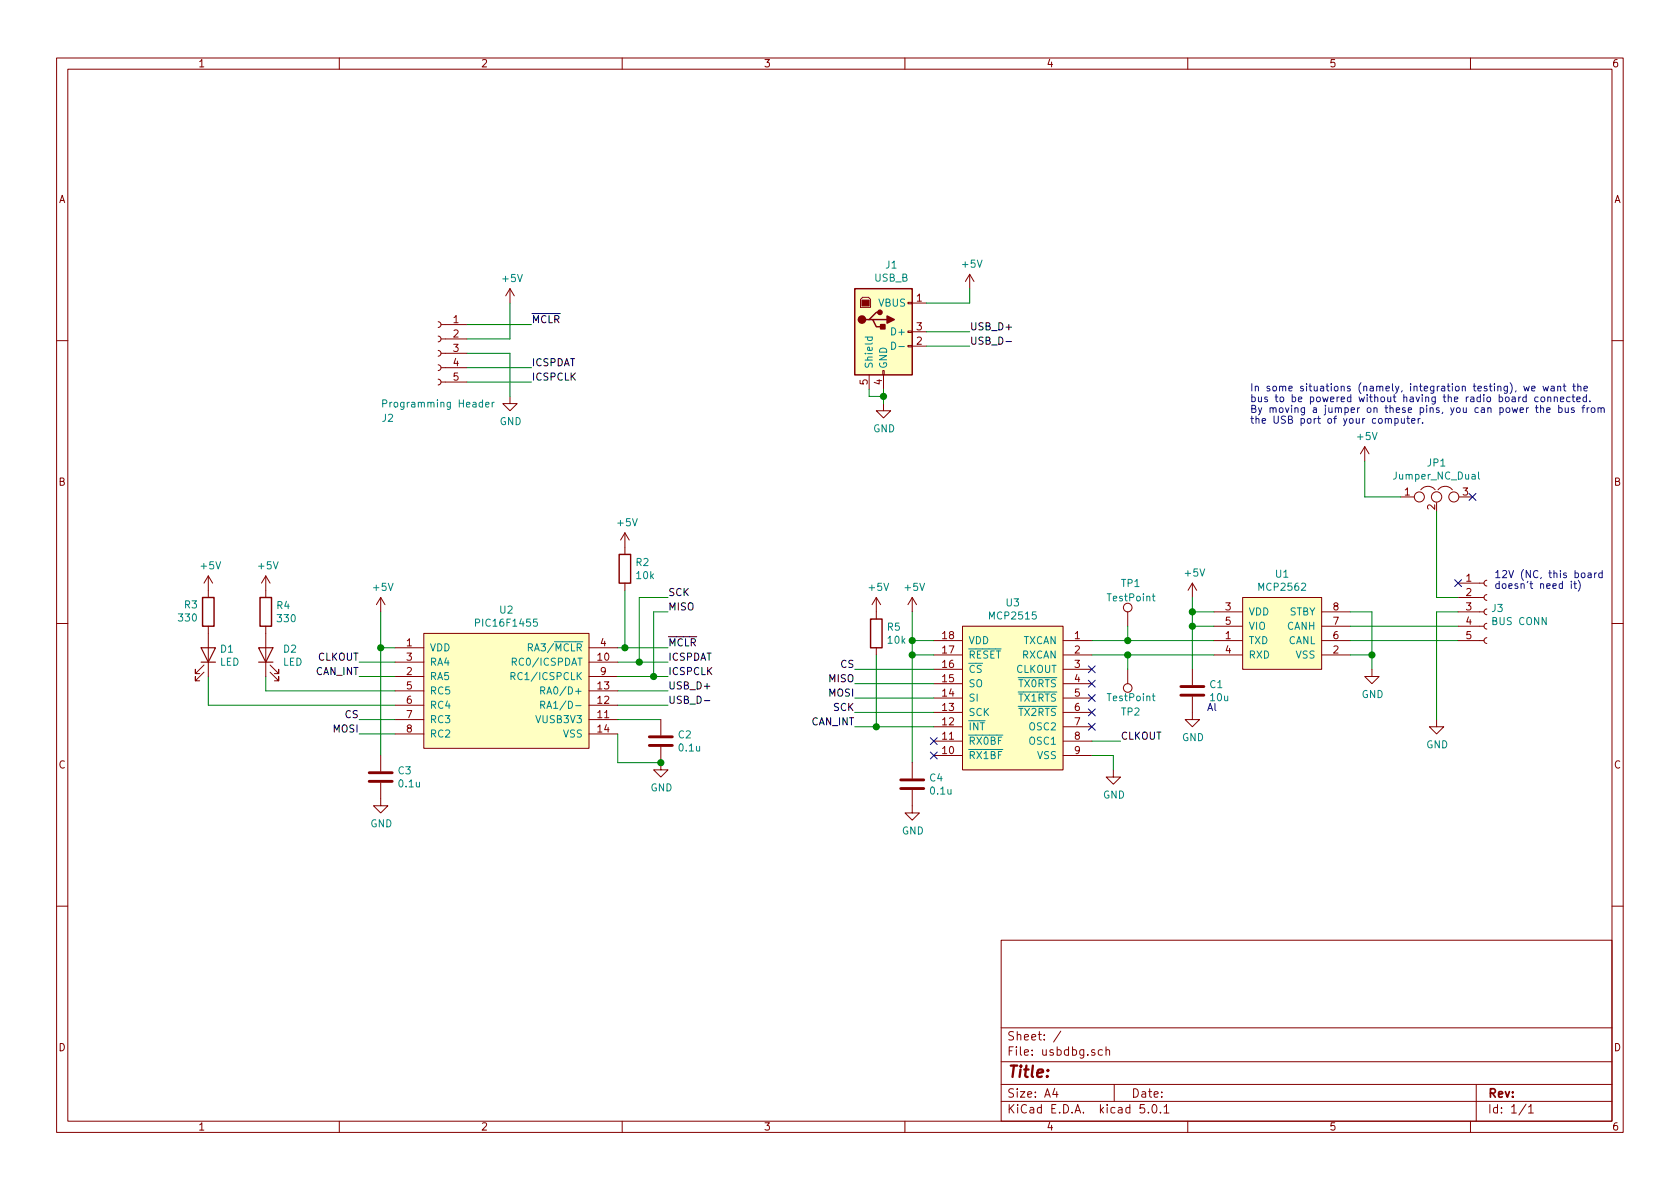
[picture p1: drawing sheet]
EESchema Schematic File Version 4
LIBS:usbdbg-cache
EELAYER 26 0
EELAYER END
$Descr A4 11693 8268
encoding utf-8
Sheet 1 1
Title ""
Date ""
Rev ""
Comp ""
Comment1 ""
Comment2 ""
Comment3 ""
Comment4 ""
$EndDescr
$Comp
L canhw:PIC16F1455 U2
U 1 1
P 3300 4550
F 0 "U2" H 3525 4865 50  0000 C CNN
F 1 "PIC16F1455" H 3525 4774 50  0000 C CNN
F 2 "Package_SO:SOIC-14_3.9x8.7mm_P1.27mm" H 3300 4550 50  0001 C CNN
F 3 "" H 3300 4550 50  0001 C CNN
	1    3300 4550
	1    0    0    -1  
$EndComp
$Comp
L Connector:Conn_01x05_Female J?
U 1 1
P 3050 2450
AR Path="/5B96A156/5B97C90D" Ref="J?"  Part="1" 
AR Path="/5B96A11F/5B97C90D" Ref="J?"  Part="1" 
AR Path="/5B97C90D" Ref="J2"  Part="1" 
F 0 "J2" H 3400 2000 50  0000 C CNN
F 1 "Programming Header" H 3050 2100 50  0000 C CNN
F 2 "Connector_PinHeader_2.54mm:PinHeader_1x05_P2.54mm_Vertical" H 3050 2450 50  0001 C CNN
F 3 "~" H 3050 2450 50  0001 C CNN
	1    3050 2450
	-1   0    0    -1  
$EndComp
Text Label 3700 2250 0    50   ~ 0
~MCLR
$Comp
L power:+5V #PWR?
U 1 1
P 3550 2100
AR Path="/5B96A156/5B97C916" Ref="#PWR?"  Part="1" 
AR Path="/5B96A11F/5B97C916" Ref="#PWR?"  Part="1" 
AR Path="/5B97C916" Ref="#PWR02"  Part="1" 
F 0 "#PWR02" H 3550 1950 50  0001 C CNN
F 1 "+5V" H 3565 2273 50  0000 C CNN
F 2 "" H 3550 2100 50  0001 C CNN
F 3 "" H 3550 2100 50  0001 C CNN
	1    3550 2100
	1    0    0    -1  
$EndComp
$Comp
L power:GND #PWR?
U 1 1
P 3550 2750
AR Path="/5B96A156/5B97C91C" Ref="#PWR?"  Part="1" 
AR Path="/5B96A11F/5B97C91C" Ref="#PWR?"  Part="1" 
AR Path="/5B97C91C" Ref="#PWR03"  Part="1" 
F 0 "#PWR03" H 3550 2500 50  0001 C CNN
F 1 "GND" H 3555 2577 50  0000 C CNN
F 2 "" H 3550 2750 50  0001 C CNN
F 3 "" H 3550 2750 50  0001 C CNN
	1    3550 2750
	1    0    0    -1  
$EndComp
Wire Wire Line
	3550 2750 3550 2450
Wire Wire Line
	3550 2450 3250 2450
Wire Wire Line
	3550 2350 3250 2350
Text Label 3700 2550 0    50   ~ 0
ICSPDAT
Text Label 3700 2650 0    50   ~ 0
ICSPCLK
$Comp
L canhw:MCP2562 U1
U 1 1
P 8950 4250
F 0 "U1" H 8925 4515 50  0000 C CNN
F 1 "MCP2562" H 8925 4424 50  0000 C CNN
F 2 "Package_SO:SOIC-8_3.9x4.9mm_P1.27mm" H 8950 4250 50  0001 C CNN
F 3 "" H 8950 4250 50  0001 C CNN
	1    8950 4250
	1    0    0    -1  
$EndComp
$Comp
L canhw:MCP2515 U3
U 1 1
P 7050 4650
F 0 "U3" H 7050 5115 50  0000 C CNN
F 1 "MCP2515" H 7050 5024 50  0000 C CNN
F 2 "Package_SO:SOIC-18W_7.5x11.6mm_P1.27mm" H 7000 4650 50  0001 C CNN
F 3 "" H 7000 4650 50  0001 C CNN
	1    7050 4650
	-1   0    0    -1  
$EndComp
Text Label 4650 4500 0    50   ~ 0
~MCLR
Text Label 2500 4600 2    50   ~ 0
CLKOUT
$Comp
L power:+5V #PWR09
U 1 1
P 2650 4250
F 0 "#PWR09" H 2650 4100 50  0001 C CNN
F 1 "+5V" H 2665 4423 50  0000 C CNN
F 2 "" H 2650 4250 50  0001 C CNN
F 3 "" H 2650 4250 50  0001 C CNN
	1    2650 4250
	1    0    0    -1  
$EndComp
Wire Wire Line
	2650 4250 2650 4500
Wire Wire Line
	2650 4500 2750 4500
Wire Wire Line
	2500 4600 2750 4600
Text Label 4650 4600 0    50   ~ 0
ICSPDAT
Text Label 4650 4700 0    50   ~ 0
ICSPCLK
Text Label 4650 4800 0    50   ~ 0
USB_D+
Text Label 4650 4900 0    50   ~ 0
USB_D-
Wire Wire Line
	4300 4500 4350 4500
Wire Wire Line
	4300 4800 4650 4800
Wire Wire Line
	4300 4900 4650 4900
Text Label 4650 4250 0    50   ~ 0
MISO
Text Label 4650 4150 0    50   ~ 0
SCK
Wire Wire Line
	4650 4250 4550 4250
Wire Wire Line
	4650 4150 4450 4150
Text Label 5950 4750 2    50   ~ 0
MISO
Text Label 5950 4850 2    50   ~ 0
MOSI
Text Label 5950 4950 2    50   ~ 0
SCK
Text Label 2500 5100 2    50   ~ 0
MOSI
Wire Wire Line
	2500 5100 2750 5100
Wire Wire Line
	4300 5100 4300 5300
Wire Wire Line
	4300 5300 4600 5300
$Comp
L power:GND #PWR015
U 1 1
P 4600 5300
F 0 "#PWR015" H 4600 5050 50  0001 C CNN
F 1 "GND" H 4605 5127 50  0000 C CNN
F 2 "" H 4600 5300 50  0001 C CNN
F 3 "" H 4600 5300 50  0001 C CNN
	1    4600 5300
	1    0    0    -1  
$EndComp
Wire Wire Line
	4300 5000 4600 5000
$Comp
L power:+5V #PWR011
U 1 1
P 6350 4250
F 0 "#PWR011" H 6350 4100 50  0001 C CNN
F 1 "+5V" H 6365 4423 50  0000 C CNN
F 2 "" H 6350 4250 50  0001 C CNN
F 3 "" H 6350 4250 50  0001 C CNN
	1    6350 4250
	1    0    0    -1  
$EndComp
Wire Wire Line
	6350 4450 6500 4450
Wire Wire Line
	6500 4550 6350 4550
Wire Wire Line
	6350 4550 6350 4450
Connection ~ 6350 4450
Text Label 2500 5000 2    50   ~ 0
CS
Wire Wire Line
	2500 5000 2750 5000
Text Label 5950 4650 2    50   ~ 0
CS
Text Label 2500 4700 2    50   ~ 0
CAN_INT
Text Label 5950 5050 2    50   ~ 0
CAN_INT
Wire Wire Line
	5950 4650 6500 4650
Wire Wire Line
	5950 4750 6500 4750
Wire Wire Line
	5950 4850 6500 4850
Wire Wire Line
	5950 4950 6500 4950
Wire Wire Line
	5950 5050 6100 5050
Wire Wire Line
	6100 4550 6100 5050
Connection ~ 6100 5050
Wire Wire Line
	6100 5050 6500 5050
$Comp
L power:+5V #PWR010
U 1 1
P 6100 4250
F 0 "#PWR010" H 6100 4100 50  0001 C CNN
F 1 "+5V" H 6115 4423 50  0000 C CNN
F 2 "" H 6100 4250 50  0001 C CNN
F 3 "" H 6100 4250 50  0001 C CNN
	1    6100 4250
	1    0    0    -1  
$EndComp
Wire Wire Line
	6350 4250 6350 4450
Text Label 7800 5150 0    50   ~ 0
CLKOUT
Wire Wire Line
	7800 5150 7600 5150
$Comp
L power:GND #PWR016
U 1 1
P 7750 5350
F 0 "#PWR016" H 7750 5100 50  0001 C CNN
F 1 "GND" H 7755 5177 50  0000 C CNN
F 2 "" H 7750 5350 50  0001 C CNN
F 3 "" H 7750 5350 50  0001 C CNN
	1    7750 5350
	1    0    0    -1  
$EndComp
Wire Wire Line
	7750 5350 7750 5250
Wire Wire Line
	7750 5250 7600 5250
NoConn ~ 6500 5150
NoConn ~ 6500 5250
NoConn ~ 7600 5050
NoConn ~ 7600 4950
NoConn ~ 7600 4850
NoConn ~ 7600 4750
NoConn ~ 7600 4650
Wire Wire Line
	7600 4550 7850 4550
Wire Wire Line
	7600 4450 7850 4450
$Comp
L power:+5V #PWR08
U 1 1
P 8300 4150
F 0 "#PWR08" H 8300 4000 50  0001 C CNN
F 1 "+5V" H 8315 4323 50  0000 C CNN
F 2 "" H 8300 4150 50  0001 C CNN
F 3 "" H 8300 4150 50  0001 C CNN
	1    8300 4150
	1    0    0    -1  
$EndComp
Wire Wire Line
	8300 4150 8300 4250
Wire Wire Line
	8300 4350 8450 4350
Wire Wire Line
	8450 4250 8300 4250
Connection ~ 8300 4250
Wire Wire Line
	8300 4250 8300 4350
$Comp
L power:GND #PWR012
U 1 1
P 9550 4650
F 0 "#PWR012" H 9550 4400 50  0001 C CNN
F 1 "GND" H 9555 4477 50  0000 C CNN
F 2 "" H 9550 4650 50  0001 C CNN
F 3 "" H 9550 4650 50  0001 C CNN
	1    9550 4650
	1    0    0    -1  
$EndComp
Wire Wire Line
	9550 4650 9550 4550
Wire Wire Line
	9550 4550 9400 4550
Wire Wire Line
	9400 4250 9550 4250
Wire Wire Line
	9550 4250 9550 4550
Connection ~ 9550 4550
$Comp
L power:+5V #PWR07
U 1 1
P 1850 4100
F 0 "#PWR07" H 1850 3950 50  0001 C CNN
F 1 "+5V" H 1865 4273 50  0000 C CNN
F 2 "" H 1850 4100 50  0001 C CNN
F 3 "" H 1850 4100 50  0001 C CNN
	1    1850 4100
	1    0    0    -1  
$EndComp
$Comp
L power:+5V #PWR06
U 1 1
P 1450 4100
F 0 "#PWR06" H 1450 3950 50  0001 C CNN
F 1 "+5V" H 1465 4273 50  0000 C CNN
F 2 "" H 1450 4100 50  0001 C CNN
F 3 "" H 1450 4100 50  0001 C CNN
	1    1450 4100
	1    0    0    -1  
$EndComp
Wire Wire Line
	1850 4700 1850 4800
Wire Wire Line
	1850 4800 2750 4800
Wire Wire Line
	1450 4700 1450 4900
Wire Wire Line
	3550 2100 3550 2350
Wire Wire Line
	3250 2650 3700 2650
Wire Wire Line
	3250 2550 3700 2550
Wire Wire Line
	3250 2250 3700 2250
Wire Wire Line
	4350 4100 4350 4500
Connection ~ 4350 4500
Wire Wire Line
	4350 4500 4650 4500
$Comp
L power:+5V #PWR05
U 1 1
P 4350 3800
F 0 "#PWR05" H 4350 3650 50  0001 C CNN
F 1 "+5V" H 4365 3973 50  0000 C CNN
F 2 "" H 4350 3800 50  0001 C CNN
F 3 "" H 4350 3800 50  0001 C CNN
	1    4350 3800
	1    0    0    -1  
$EndComp
$Comp
L Connector:TestPoint TP1
U 1 1
P 7850 4350
F 0 "TP1" H 7800 4650 50  0000 L CNN
F 1 "TestPoint" H 7700 4550 50  0000 L CNN
F 2 "TestPoint:TestPoint_THTPad_D2.0mm_Drill1.0mm" H 8050 4350 50  0001 C CNN
F 3 "~" H 8050 4350 50  0001 C CNN
	1    7850 4350
	1    0    0    -1  
$EndComp
Wire Wire Line
	7850 4350 7850 4450
Connection ~ 7850 4450
Wire Wire Line
	7850 4450 8450 4450
$Comp
L Connector:TestPoint TP2
U 1 1
P 7850 4650
F 0 "TP2" H 7900 4950 50  0000 R CNN
F 1 "TestPoint" H 8000 4850 50  0000 R CNN
F 2 "TestPoint:TestPoint_THTPad_D2.0mm_Drill1.0mm" H 8050 4650 50  0001 C CNN
F 3 "~" H 8050 4650 50  0001 C CNN
	1    7850 4650
	-1   0    0    1   
$EndComp
Wire Wire Line
	7850 4650 7850 4550
Connection ~ 7850 4550
Wire Wire Line
	7850 4550 8450 4550
Wire Wire Line
	1450 4900 2750 4900
Wire Wire Line
	2500 4700 2750 4700
$Comp
L power:GND #PWR013
U 1 1
P 8300 4950
F 0 "#PWR013" H 8300 4700 50  0001 C CNN
F 1 "GND" H 8305 4777 50  0000 C CNN
F 2 "" H 8300 4950 50  0001 C CNN
F 3 "" H 8300 4950 50  0001 C CNN
	1    8300 4950
	1    0    0    -1  
$EndComp
Wire Wire Line
	8300 4650 8300 4350
Connection ~ 8300 4350
Text Notes 8400 4950 0    50   ~ 0
Al
$Comp
L power:GND #PWR017
U 1 1
P 2650 5550
F 0 "#PWR017" H 2650 5300 50  0001 C CNN
F 1 "GND" H 2655 5377 50  0000 C CNN
F 2 "" H 2650 5550 50  0001 C CNN
F 3 "" H 2650 5550 50  0001 C CNN
	1    2650 5550
	1    0    0    -1  
$EndComp
Wire Wire Line
	2650 5250 2650 4500
Connection ~ 2650 4500
$Comp
L power:GND #PWR018
U 1 1
P 6350 5600
F 0 "#PWR018" H 6350 5350 50  0001 C CNN
F 1 "GND" H 6355 5427 50  0000 C CNN
F 2 "" H 6350 5600 50  0001 C CNN
F 3 "" H 6350 5600 50  0001 C CNN
	1    6350 5600
	1    0    0    -1  
$EndComp
Wire Wire Line
	6350 5300 6350 4550
Connection ~ 6350 4550
$Comp
L Connector:USB_B J1
U 1 1
P 6150 2300
F 0 "J1" H 6205 2767 50  0000 C CNN
F 1 "USB_B" H 6205 2676 50  0000 C CNN
F 2 "Connector_USB:USB_B_OST_USB-B1HSxx_Horizontal" H 6300 2250 50  0001 C CNN
F 3 " ~" H 6300 2250 50  0001 C CNN
	1    6150 2300
	1    0    0    -1  
$EndComp
Text Label 6750 2300 0    50   ~ 0
USB_D+
Wire Wire Line
	6750 2300 6450 2300
Text Label 6750 2400 0    50   ~ 0
USB_D-
Wire Wire Line
	6750 2400 6450 2400
$Comp
L power:GND #PWR04
U 1 1
P 6150 2800
F 0 "#PWR04" H 6150 2550 50  0001 C CNN
F 1 "GND" H 6155 2627 50  0000 C CNN
F 2 "" H 6150 2800 50  0001 C CNN
F 3 "" H 6150 2800 50  0001 C CNN
	1    6150 2800
	1    0    0    -1  
$EndComp
Wire Wire Line
	6150 2800 6150 2750
Wire Wire Line
	6050 2700 6050 2750
Wire Wire Line
	6050 2750 6150 2750
Connection ~ 6150 2750
Wire Wire Line
	6150 2750 6150 2700
$Comp
L power:+5V #PWR01
U 1 1
P 6750 2000
F 0 "#PWR01" H 6750 1850 50  0001 C CNN
F 1 "+5V" H 6765 2173 50  0000 C CNN
F 2 "" H 6750 2000 50  0001 C CNN
F 3 "" H 6750 2000 50  0001 C CNN
	1    6750 2000
	1    0    0    -1  
$EndComp
Wire Wire Line
	6750 2000 6750 2100
Wire Wire Line
	4300 4700 4550 4700
Wire Wire Line
	4300 4600 4450 4600
Wire Wire Line
	4550 4250 4550 4700
Connection ~ 4550 4700
Wire Wire Line
	4550 4700 4650 4700
Wire Wire Line
	4450 4150 4450 4600
Connection ~ 4450 4600
Wire Wire Line
	4450 4600 4650 4600
$Comp
L Device:R R3
U 1 1
P 1450 4250
F 0 "R3" H 1381 4204 50  0000 R CNN
F 1 "330" H 1381 4295 50  0000 R CNN
F 2 "Resistor_SMD:R_0805_2012Metric_Pad1.15x1.40mm_HandSolder" V 1380 4250 50  0001 C CNN
F 3 "~" H 1450 4250 50  0001 C CNN
	1    1450 4250
	1    0    0    1   
$EndComp
$Comp
L Device:R R4
U 1 1
P 1850 4250
F 0 "R4" H 1920 4296 50  0000 L CNN
F 1 "330" H 1920 4205 50  0000 L CNN
F 2 "Resistor_SMD:R_0805_2012Metric_Pad1.15x1.40mm_HandSolder" V 1780 4250 50  0001 C CNN
F 3 "~" H 1850 4250 50  0001 C CNN
	1    1850 4250
	1    0    0    -1  
$EndComp
$Comp
L Device:LED D1
U 1 1
P 1450 4550
F 0 "D1" V 1488 4628 50  0000 L CNN
F 1 "LED" V 1397 4628 50  0000 L CNN
F 2 "LED_SMD:LED_1206_3216Metric_Pad1.42x1.75mm_HandSolder" H 1450 4550 50  0001 C CNN
F 3 "~" H 1450 4550 50  0001 C CNN
	1    1450 4550
	0    1    -1   0   
$EndComp
$Comp
L Device:LED D2
U 1 1
P 1850 4550
F 0 "D2" V 1888 4433 50  0000 R CNN
F 1 "LED" V 1797 4433 50  0000 R CNN
F 2 "LED_SMD:LED_1206_3216Metric_Pad1.42x1.75mm_HandSolder" H 1850 4550 50  0001 C CNN
F 3 "~" H 1850 4550 50  0001 C CNN
	1    1850 4550
	0    -1   -1   0   
$EndComp
$Comp
L Device:C C3
U 1 1
P 2650 5400
F 0 "C3" H 2765 5446 50  0000 L CNN
F 1 "0.1u" H 2765 5355 50  0000 L CNN
F 2 "Capacitor_SMD:C_0805_2012Metric_Pad1.15x1.40mm_HandSolder" H 2688 5250 50  0001 C CNN
F 3 "~" H 2650 5400 50  0001 C CNN
	1    2650 5400
	1    0    0    -1  
$EndComp
$Comp
L Device:C C2
U 1 1
P 4600 5150
F 0 "C2" H 4715 5196 50  0000 L CNN
F 1 "0.1u" H 4715 5105 50  0000 L CNN
F 2 "Capacitor_SMD:C_0805_2012Metric_Pad1.15x1.40mm_HandSolder" H 4638 5000 50  0001 C CNN
F 3 "~" H 4600 5150 50  0001 C CNN
	1    4600 5150
	1    0    0    -1  
$EndComp
Connection ~ 4600 5300
$Comp
L Device:C C4
U 1 1
P 6350 5450
F 0 "C4" H 6465 5496 50  0000 L CNN
F 1 "0.1u" H 6465 5405 50  0000 L CNN
F 2 "Capacitor_SMD:C_0805_2012Metric_Pad1.15x1.40mm_HandSolder" H 6388 5300 50  0001 C CNN
F 3 "~" H 6350 5450 50  0001 C CNN
	1    6350 5450
	1    0    0    -1  
$EndComp
$Comp
L Device:C C1
U 1 1
P 8300 4800
F 0 "C1" H 8415 4846 50  0000 L CNN
F 1 "10u" H 8415 4755 50  0000 L CNN
F 2 "Capacitor_SMD:C_0805_2012Metric_Pad1.15x1.40mm_HandSolder" H 8338 4650 50  0001 C CNN
F 3 "~" H 8300 4800 50  0001 C CNN
	1    8300 4800
	1    0    0    -1  
$EndComp
$Comp
L Device:R R5
U 1 1
P 6100 4400
F 0 "R5" H 6170 4446 50  0000 L CNN
F 1 "10k" H 6170 4355 50  0000 L CNN
F 2 "Resistor_SMD:R_0805_2012Metric_Pad1.15x1.40mm_HandSolder" V 6030 4400 50  0001 C CNN
F 3 "~" H 6100 4400 50  0001 C CNN
	1    6100 4400
	1    0    0    -1  
$EndComp
$Comp
L Device:R R2
U 1 1
P 4350 3950
F 0 "R2" H 4420 3996 50  0000 L CNN
F 1 "10k" H 4420 3905 50  0000 L CNN
F 2 "Resistor_SMD:R_0805_2012Metric_Pad1.15x1.40mm_HandSolder" V 4280 3950 50  0001 C CNN
F 3 "~" H 4350 3950 50  0001 C CNN
	1    4350 3950
	1    0    0    -1  
$EndComp
$Comp
L power:GND #PWR014
U 1 1
P 10000 5000
F 0 "#PWR014" H 10000 4750 50  0001 C CNN
F 1 "GND" H 10005 4827 50  0000 C CNN
F 2 "" H 10000 5000 50  0001 C CNN
F 3 "" H 10000 5000 50  0001 C CNN
	1    10000 5000
	1    0    0    -1  
$EndComp
Wire Wire Line
	9400 4450 10150 4450
Wire Wire Line
	9400 4350 10150 4350
$Comp
L Connector:Conn_01x05_Female J3
U 1 1
P 10350 4250
F 0 "J3" H 10378 4276 50  0000 L CNN
F 1 "BUS CONN" H 10378 4185 50  0000 L CNN
F 2 "canhw_footprints:connector_Harwin_M80-5000642" H 10350 4250 50  0001 C CNN
F 3 "~" H 10350 4250 50  0001 C CNN
	1    10350 4250
	1    0    0    -1  
$EndComp
Wire Wire Line
	10000 4250 10150 4250
Wire Wire Line
	10000 4250 10000 5000
Text Notes 10400 4100 0    50   ~ 0
12V (NC, this board\ndoesn't need it)
$Comp
L Device:Jumper_NC_Dual JP1
U 1 1
P 10000 3450
F 0 "JP1" H 10000 3689 50  0000 C CNN
F 1 "Jumper_NC_Dual" H 10000 3598 50  0000 C CNN
F 2 "Connector_PinHeader_2.54mm:PinHeader_1x03_P2.54mm_Vertical" H 10000 3450 50  0001 C CNN
F 3 "~" H 10000 3450 50  0001 C CNN
	1    10000 3450
	1    0    0    -1  
$EndComp
NoConn ~ 10250 3450
$Comp
L power:+5V #PWR019
U 1 1
P 9500 3200
F 0 "#PWR019" H 9500 3050 50  0001 C CNN
F 1 "+5V" H 9515 3373 50  0000 C CNN
F 2 "" H 9500 3200 50  0001 C CNN
F 3 "" H 9500 3200 50  0001 C CNN
	1    9500 3200
	1    0    0    -1  
$EndComp
Wire Wire Line
	9750 3450 9500 3450
Wire Wire Line
	9500 3450 9500 3200
Wire Wire Line
	10150 4150 10000 4150
Wire Wire Line
	10000 4150 10000 3550
NoConn ~ 10150 4050
Text Notes 8700 2950 0    50   ~ 0
In some situations (namely, integration testing), we want the\nbus to be powered without having the radio board connected.\nBy moving a jumper on these pins, you can power the bus from\nthe USB port of your computer.
Wire Wire Line
	6450 2100 6750 2100
$EndSCHEMATC
